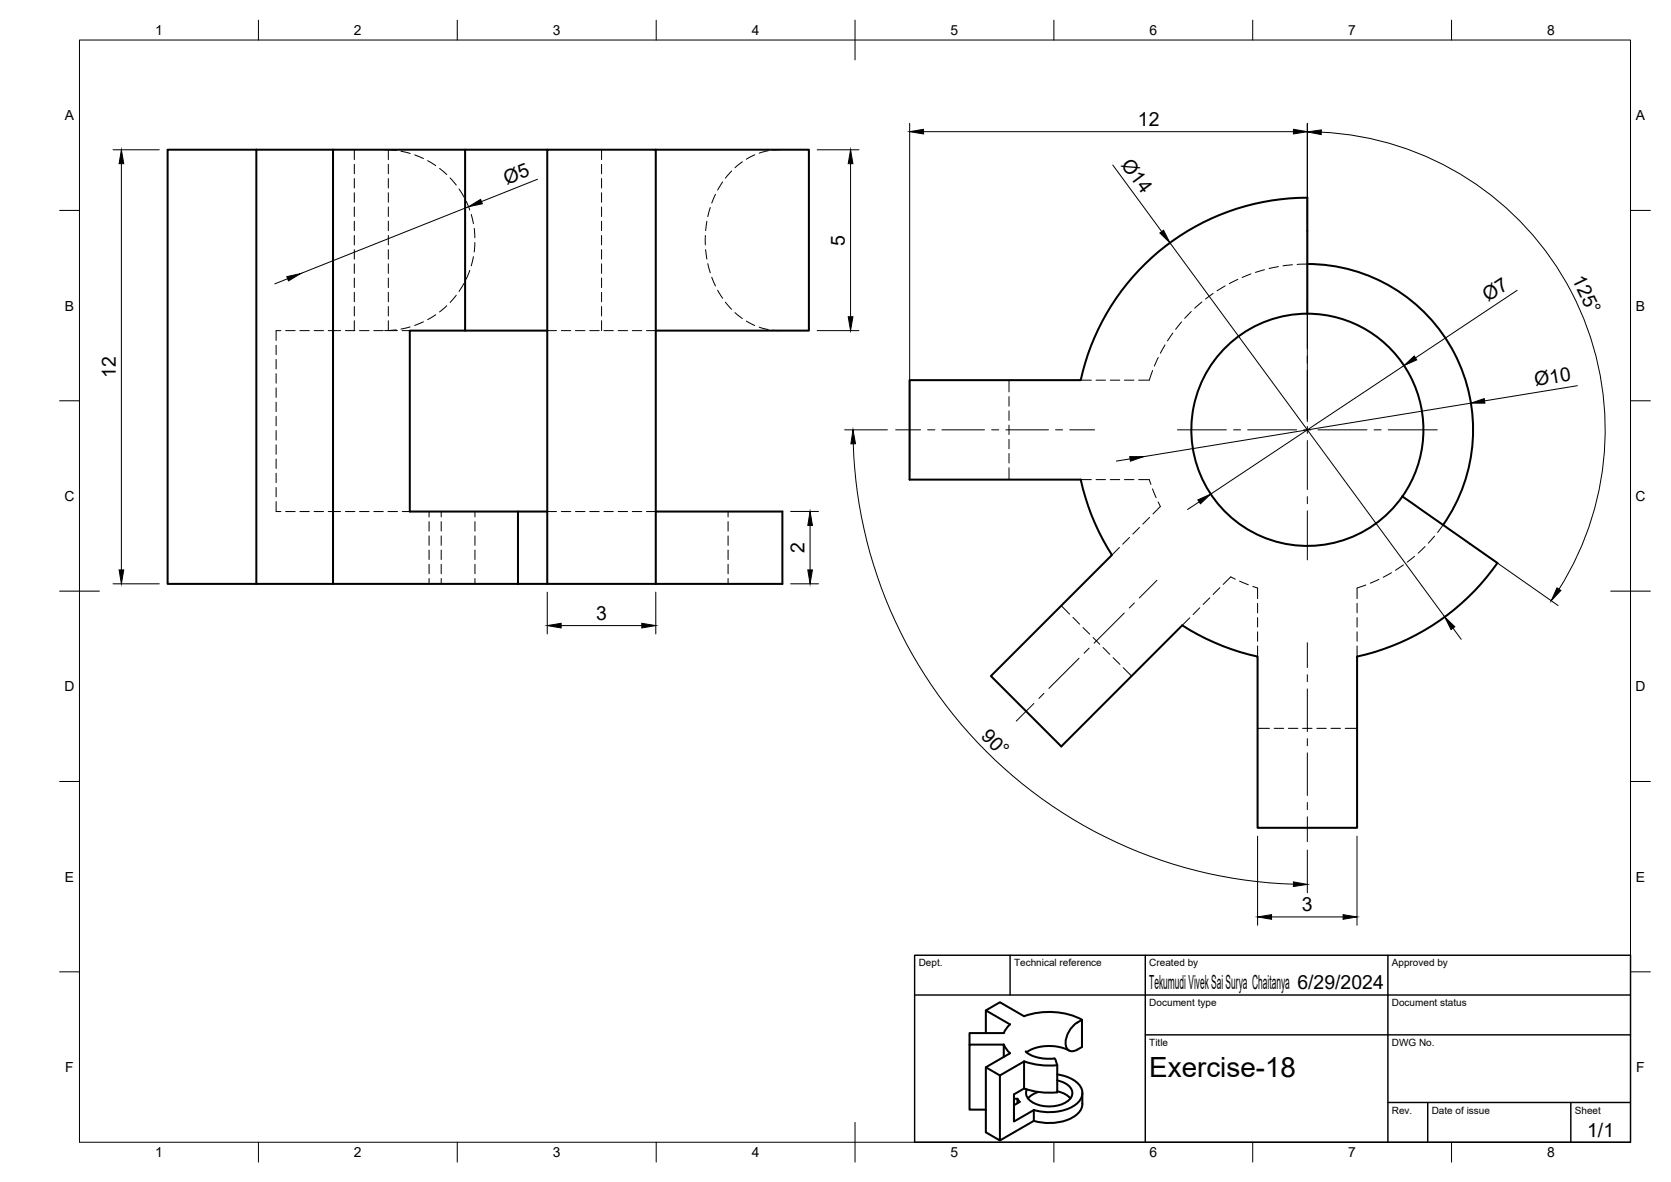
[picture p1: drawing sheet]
<svg xmlns="http://www.w3.org/2000/svg" width="420mm" height="297mm" viewBox="0 0 420 297" stroke-linecap="round" stroke-linejoin="round" font-family="sans-serif">
<!-- layer: Visible -->
<g fill="none" stroke="#000" stroke-width=".51">
<path d="M64.5 37.6h-22.4v109.1h22.4M64.5 37.6v109.1M64.5 37.6h19.2M116.9 37.6h20.7M137.6 37.6h27.3v109.1h-27.3zM164.9 37.6h38.5v45.5h-38.5M328.7 78.9v-29.2a58.3 58.3 0 0 0-57 45.8h-43v25h43a57.4 57.4 0 0 0 7.9 19l-30.4 30.4 17.6 17.7 30.5-30.5a58.6 58.6 0 0 0 18.9 7.9v43h25v-43a58.3 58.3 0 0 0 35.3-23.5l-23.9-16.7M328.7 66.3a41.7 41.7 0 0 1 34.2 65.6M116.9 83.1h20.7M130.2 128.6h-27.2v-45.5h13.9v-45.5h-33.2v109.1h46.5M137.6 128.6h-7.4v18.1M164.9 128.6h31.8v18.1h-31.8"/>
<path d="M64.5 146.7h19.2M130.2 146.7h7.4M247.9 259.6v-5.7l6.1 3.5-1.1 1.3-.5 .9h-8.6v2.9M247.9 253.9l3.5-2 6.1 3.5M257.5 255.4a18.5 18.5 0 0 1 14.6 .9M269.7 257.9l2.4-1.6v6.8a3.5 3.5 0 0 1-3.1 1 2.65 2.65 0 0 1-.8-3.5l.6-1.4zM247.9 268.2l3.5 2.1M252.4 265.6v-3.1h-8.6v16.4h4.1M252.4 262.5l.5 .9 1.1 1.3-6.1 3.5v16.4l3.5 2v-16.3l6.1-3.6v6.8l-2.5 1.5v6.8l4.9-2.8M255 276.1h.8v1.1M255.8 276.1l.6 .8-1.4 .9M257.5 266.7a18.9 18.9 0 0 0 8.3 1"/>
<path d="M257.9 264.2l1.3 1 1.7 .6 2 .3 2.2-.1M259.9 279v2.7M261.1 274.4l-1.6 .7-1 .9M265.1 266l.4 .7M265.5 266.7l.3 1v6.8a19.1 19.1 0 0 1-8.3-1M265.8 274.2l2 .7 1.3 1.1M265.8 271.5a4.3 4.3 0 0 1 3.8 3.1 3.5 3.5 0 0 1-2.7 2.9 8.2 8.2 0 0 1-8.4-1.5 2.09 2.09 0 0 1-.3-2.2M265.8 270a7.6 7.6 0 0 1 6.2 3.7 3.6 3.6 0 0 1-2.3 4.4 13.2 13.2 0 0 1-9.8 .8M268.8 264l-2.7-.9-2.5-.2-3 .4-1.3 .4-1.2 .8M272.1 274.7v2.7M272.2 277.4a5 5 0 0 1-4.1 4.1 13.8 13.8 0 0 1-8.2 .2M259.9 281.7l-8.5 4.9"/>
<circle cx="328.7" cy="108" r="29.2"/>
</g>
<!-- layer: Hidden -->
<g fill="none" stroke="#000" stroke-width=".25">
<path d="M89.1 37.6v2.5M96.7 37.6l3 .2M97.6 37.6v2.5M100.8 38l2.3 .6M104.3 38.9l2.2 .9M151.3 37.6v2.5M189.8 38.9l-2.1 1.1M193.2 37.9l-2.3 .6M195.9 37.6l-1.5 .1M89.1 41.3v2.4M89.1 44.9v2.4M89.1 48.4v2.4"/>
<path d="M89.1 52v2.4M89.1 55.6v2.4M89.1 59.2v2.3M97.6 41.3v2.4M97.6 44.9v2.4M97.6 48.4v2.4M97.6 52v2.4M97.6 55.6v2.4M97.6 59.2v2.3M107.5 40.4l2.1 1.2M110.5 42.3l1.8 1.6M113.2 44.7l1.5 1.8"/>
<path d="M115.4 47.5l1.3 2M117.2 50.6l.9 2.2M118.5 53.9l.5 2.3M119.2 57.4l.2 2.4M151.3 41.3v2.4M151.3 44.9v2.4M151.3 48.4v2.4M151.3 52v2.4M151.3 55.6v2.4M151.3 59.2v2.3M177.4 59.2v2.3M177.7 55.6l-.3 2.4"/>
<path d="M178.6 52.1l-.6 2.3M179.9 48.8l-.9 2.2M181.7 45.7l-1.3 2.1M184 43l-1.6 1.8M186.7 40.7l-1.9 1.4M89.1 62.7v2.4M89.1 66.3v2.4M89.1 69.9v2.4M89.1 73.5v2.3M89.1 77v2.4M97.6 62.7v2.4M97.6 66.3v2.4"/>
<path d="M97.6 69.9v2.4M97.6 73.5v2.3M97.6 77v2.4M109.6 79.1l-2.1 1.2M112.3 76.8l-1.8 1.6M114.7 74.2l-1.5 1.8M116.7 71.2l-1.3 2M118.1 68l-.9 2.2M119 64.5l-.5 2.3M119.4 60.9l-.2 2.4M151.3 62.7v2.4M151.3 66.3v2.4"/>
<path d="M151.3 69.9v2.4M151.3 73.5v2.3M151.3 77v2.4M177.4 62.7l.3 2.4M178 66.3l.6 2.3M179 69.7l.9 2.2M180.4 72.9l1.3 2.1M182.4 75.9l1.5 1.8M184.8 78.6l1.8 1.4M299.5 78.3l-1.6 1.7M302.2 75.9l-1.8 1.6M305 73.8l-1.9 1.3"/>
<path d="M308.1 71.8l-2.1 1.3M311.2 70.2l-2.1 1.1M314.5 68.8l-2.2 .9M317.9 67.8l-2.2 .7M321.4 67l-2.3 .5M325 66.5l-2.4 .3M328.7 66.4h-2.5M69.4 86.8v2.3M69.4 90.3v2.4M69.4 93.9v2.4M69.4 97.5v2.4M70.6 83.1h-1.2v2.5"/>
<path d="M71.8 83.1h2.4M75.4 83.1h2.4M79 83.1h2.3M82.5 83.1h3.1M86.8 83.1h2.4M89.1 80.6v2.5M90.4 83.1h2.4M94 83.1h2.4M97.6 83.1h2.3M97.6 80.6v2.5M99.6 82.9l-2.9 .2M101.1 83.1h1.9"/>
<path d="M103.1 82.2l-2.3 .5M106.5 80.9l-2.2 .9M137.6 83.1h2.3M141.1 83.1h2.4M144.7 83.1h2.4M148.3 83.1h2.4M151.3 80.6v2.5M151.8 83.1h2.4M155.4 83.1h2.4M159 83.1h2.4M162.6 83.1h2.3M187.6 80.7l2.2 1.1"/>
<path d="M190.9 82.2l2.3 .6M194.4 83l1.5 .1M253.7 95.5v3M253.7 99.7v2.4M271.7 95.5h2.7M275.6 95.5h2.4M279.2 95.5h2.3M282.7 95.5h2.4M289.8 93.1l-.8 2.4h-2.7M291.2 89.8l-.9 2.2M292.9 86.7l-1.1 2.1M294.9 83.7l-1.3 2"/>
<path d="M297.1 80.9l-1.5 1.8M69.4 101.1v2.3M69.4 104.6v2.4M69.4 108.2v2.4M69.4 111.8v2.4M69.4 115.3v2.4M69.4 118.9v2.4M253.7 103.3v2.3M253.7 106.8v2.4M253.7 110.4v2.4M253.7 114v2.4M253.7 117.5v3"/>
<path d="M69.4 126.1v2.5h1.2M69.4 122.5v2.4M71.8 128.6h2.4M75.4 128.6h2.4M79 128.6h2.3M82.5 128.6h3.1M86.8 128.6h2.4M90.4 128.6h2.4M94 128.6h2.4M97.6 128.6h2.3M101.1 128.6h1.9M107.9 128.6v1.3"/>
<path d="M107.9 131.1v2.4M107.9 134.7v2.3M107.9 138.2v2.4M110.9 128.6v1.3M110.9 131.1v2.4M110.9 134.7v2.3M110.9 138.2v2.4M119.4 128.6v1.3M119.4 131.1v2.4M119.4 134.7v2.3M119.4 138.2v2.4M137.6 128.6h2.3"/>
<path d="M141.1 128.6h2.4M144.7 128.6h2.4M148.3 128.6h2.4M151.8 128.6h2.4M155.4 128.6h2.4M159 128.6h2.4M162.6 128.6h2.3M183.1 128.6v1.3M183.1 131.1v2.4M183.1 134.7v2.3M183.1 138.2v2.4M271.7 120.5h2.7"/>
<path d="M275.6 120.5h2.4M279.2 120.5h2.3M281.5 137.6l-1.9 1.9M282.7 120.5h2.4M284 135.1l-1.7 1.6M286.3 120.5h2.7l.4 1.2M286.5 132.6l-1.7 1.6M289.1 130l-1.7 1.7M289.8 122.9l.9 2.2M291.2 126.1l.6 1.2-1.9 1.9M355.7 139.8l-1.9 1.5M358.3 137.4l-1.7 1.6"/>
<path d="M360.7 134.7l-1.6 1.8M362.9 131.9l-1.4 1.9M107.9 141.8v2.4M107.9 145.4v1.3M110.9 141.8v2.4M110.9 145.4v1.3M119.4 141.8v2.4M119.4 145.4v1.3M183.1 141.8v2.4M183.1 145.4v1.3M266.8 152.2l2.1 2.1M269.8 155.2l1.7 1.7"/>
<path d="M272.3 157.7l1.7 1.7M299.1 155.3l-1.8 1.8M301.7 152.7l-1.7 1.7M304.2 150.2l-1.7 1.7M306.7 147.7l-1.7 1.7M310.6 145.5l-1.1-.5-1.9 1.9M311.7 146l2.2 .9M315 147.4l1.2 .4v2.6M316.2 151.6v2.4M316.2 155.2v2.4M316.2 158.8v2.3M341.2 151.6v2.4"/>
<path d="M341.2 155.2v2.4M341.2 158.8v2.3M343.4 147l-2.2 .8v2.6M346.7 145.6l-2.1 1M349.9 143.9l-2.1 1.2M352.9 142l-2 1.3M274.8 160.2l1.7 1.7M277.4 162.7l1.6 1.7M279.9 165.3l1.7 1.6M282.4 167.8l2.1 2.1M316.2 162.3v2.7M341.2 162.3v2.7"/>
<path d="M316.2 183h3M320.4 183h2.4M324 183h2.3M327.5 183h2.4M331.1 183h2.4M334.7 183h2.4M338.2 183h3"/>
</g>
<!-- layer: BORDER -->
<g fill="none" stroke="#000" stroke-width=".25">
<path d="M20 10.1h390v276.9h-390zM65 5.1v5M115 5.1v5M165 5.1v5M215 5.1v10M265 5.1v5M315 5.1v5M365 5.1v5M15 52.9h5M410 52.9h5M15 100.7h5M410 100.7h5"/>
<path d="M15 148.6h10M405 148.6h10M15 196.4h5M410 196.4h5M15 244.2h5M410 244.2h5M65 287v5M115 287v5M165 287v5M215 282.1v9.9M265 287v5M315 287v5"/>
<path d="M365 287v5"/>
</g>
<!-- layer: TITLEBLOCK -->
<path d="M230 240.1h180v46.9h-180zM230 250h180M254 240.1v9.9M288 240.1v46.9M349 240.1v46.9M288 260.1h122M349 277.1h61M359 277.1v9.9M395 277.1v9.9" fill="none" stroke="#000" stroke-width=".36"/>
<!-- layer: FD_Dimensions -->
<g fill="none" stroke="#000" stroke-width=".25">
<path d="M28.4 37.6h11.6M205.5 37.6h10.5M228.7 31v87.4M232.2 33.1h93M328.7 31v74.9M332.2 33.2a74.9 74.9 0 0 1 59.8 114.8M30.5 41.1v102.1M117.8 52l-42.2 16.8M135.1 45l-14 5.7M213.9 41.1v38.5M279.8 41.5l12.3 16.7M72.3 70l-3.2 1.3"/>
<path d="M294.2 61l69.1 94M381.5 73l-25.6 16.9M205.5 83.1h10.5M353 91.9l-48.6 32.3M396.6 96.9l-23.3 3.8M212.4 108h10.7M214.5 111.5a114.2 114.2 0 0 0 110.7 110.7M284.1 115.3l-3.4 .6M369.8 101.3l-82.2 13.5M198.8 128.5h7M203.7 132v11.2M301.5 126.1l-2.9 1.9"/>
<path d="M371.4 137.9l20.4 14.3M28.4 146.7h11.6M137.6 148.8v10.5M141.1 157.2h20.3M164.9 148.8v10.5M198.8 146.7h7M365.3 157.8l2.1 2.9M316.2 210.1v22.4M328.7 213.6v10.8M341.2 210.1v22.4M319.7 230.4h18"/>
</g>
<g fill="#000" stroke="#000" stroke-width=".25">
<path d="M228.7 33.1l3.5-.6v1.2zM325.2 32.5l3.5 .6-3.5 .6zM328.7 33.2l3.5-.6v1.2zM30.5 37.6l.6 3.5h-1.1zM117.8 52l3-1.9 .5 1.1zM213.9 37.6l.6 3.5h-1.2zM291.6 58.6l1-.7 1.6 3.1zM72.1 69.5l3.5-.7-3.1 1.8zM213.3 79.6h1.2l-.6 3.5zM353 91.9l2.6-2.4 .6 .9zM214.5 108l.6 3.5h-1.1zM284.1 114.8h3.5l-3.4 1.1z"/>
<path d="M369.8 101.3l3.4-1.1 .2 1.1zM203.7 128.5l.6 3.5h-1.2zM301.2 125.6l3.2-1.4-2.6 2.4zM30 143.2h1.1l-.6 3.5zM137.6 157.2l3.5-.6v1.2zM161.4 156.6l3.5 .6-3.5 .6zM203.1 143.2h1.2l-.6 3.5zM363.3 155l2.5 2.5-1 .7zM391.5 147.7l1 .7-2.5 2.6zM316.2 230.4l3.5-.5v1.1zM325.2 221.6l3.5 .7-3.5 .5zM337.7 229.9l3.5 .5-3.5 .6z"/>
</g>
<!-- layer: Smart Centers -->
<g fill="none" stroke="#000" stroke-width=".25">
<path d="M328.7 75.4v12.3M328.7 89.5v1.8M328.7 93v12.4M225.2 108h6.3M233.3 108h1.8M236.8 108h10.7M249.3 108h1.8M252.9 108h10.7M265.4 108h1.8M269 108h6.2M296.1 108h12.3M310.2 108h1.7"/>
<path d="M313.7 108h12.3M327.8 108h1.8M328.7 107.1v1.8M328.7 110.7v12.3M331.4 108h12.3M345.5 108h1.8M349.1 108h12.3M328.7 124.8v1.8M328.7 128.4v12.3M282.7 154.1l-7.6 7.5M285.2 151.5l-1.2 1.3M290.9 145.8l-4.4 4.5"/>
<path d="M259.9 176.8l-4.4 4.4M262.5 174.3l-1.3 1.2M271.3 165.4l-7.6 7.6M273.9 162.9l-1.3 1.3M328.7 161.5v6.3M328.7 169.6v1.7M328.7 173.1v10.7M328.7 185.6v1.8M328.7 189.2v10.7M328.7 201.7v1.8M328.7 205.3v6.2"/>
</g>
<text font-size="7" x="289" y="270.6">Exercise-18</text>
<g font-size="4.9">
<text x="286.1" y="31.7">12</text>
<text x="281.8" y="41.5" transform="rotate(54 281.8 41.5)">Ø14</text>
<text x="127.4" y="46.5" transform="rotate(-22 127.4 46.5)">Ø5</text>
<text x="212.4" y="61.7" transform="rotate(-90 212.4 61.7)">5</text>
<text x="395.2" y="70.2" transform="rotate(64 395.2 70.2)">125°</text>
<text x="374.2" y="76" transform="rotate(-34 374.2 76)">Ø7</text>
<text x="29.1" y="95" transform="rotate(-90 29.1 95)">12</text>
<text x="386.1" y="97.1" transform="rotate(-9 386.1 97.1)">Ø10</text>
<text x="202.3" y="138.9" transform="rotate(-90 202.3 138.9)">2</text>
<text x="149.9" y="155.8">3</text>
<text x="246.5" y="185.3" transform="rotate(45 246.5 185.3)">90°</text>
<text x="327.4" y="229">3</text>
<text x="289" y="248.5">Tekumudi Vivek Sai Surya Chaitanya 6/29/2024</text>
<text x="399.1" y="285.7">1/1</text>
</g>
<g font-size="3.5">
<text x="39" y="8.8">1</text>
<text x="89" y="8.8">2</text>
<text x="139" y="8.8">3</text>
<text x="189" y="8.8">4</text>
<text x="239" y="8.8">5</text>
<text x="289" y="8.8">6</text>
<text x="339" y="8.8">7</text>
<text x="389" y="8.8">8</text>
<text x="16.3" y="30.2">A</text>
<text x="411.3" y="30.2">A</text>
<text x="16.3" y="78">B</text>
<text x="411.3" y="78">B</text>
<text x="16.2" y="125.9">C</text>
<text x="411.2" y="125.9">C</text>
<text x="16.2" y="173.7">D</text>
<text x="411.2" y="173.7">D</text>
<text x="16.3" y="221.6">E</text>
<text x="411.3" y="221.6">E</text>
<text x="16.4" y="269.4">F</text>
<text x="411.4" y="269.4">F</text>
<text x="39" y="290.8">1</text>
<text x="89" y="290.8">2</text>
<text x="139" y="290.8">3</text>
<text x="189" y="290.8">4</text>
<text x="239" y="290.8">5</text>
<text x="289" y="290.8">6</text>
<text x="339" y="290.8">7</text>
<text x="389" y="290.8">8</text>
</g>
<g font-size="2.5">
<text x="231" y="242.9">Dept.</text>
<text x="255" y="242.9">Technical reference</text>
<text x="289" y="242.9">Created by</text>
<text x="350" y="242.9">Approved by</text>
<text x="289" y="252.8">Document type</text>
<text x="350" y="252.8">Document status</text>
<text x="289" y="262.9">Title</text>
<text x="350" y="262.9">DWG No.</text>
<text x="350" y="279.9">Rev.</text>
<text x="360" y="279.9">Date of issue</text>
<text x="396" y="279.9">Sheet</text>
</g>
</svg>
